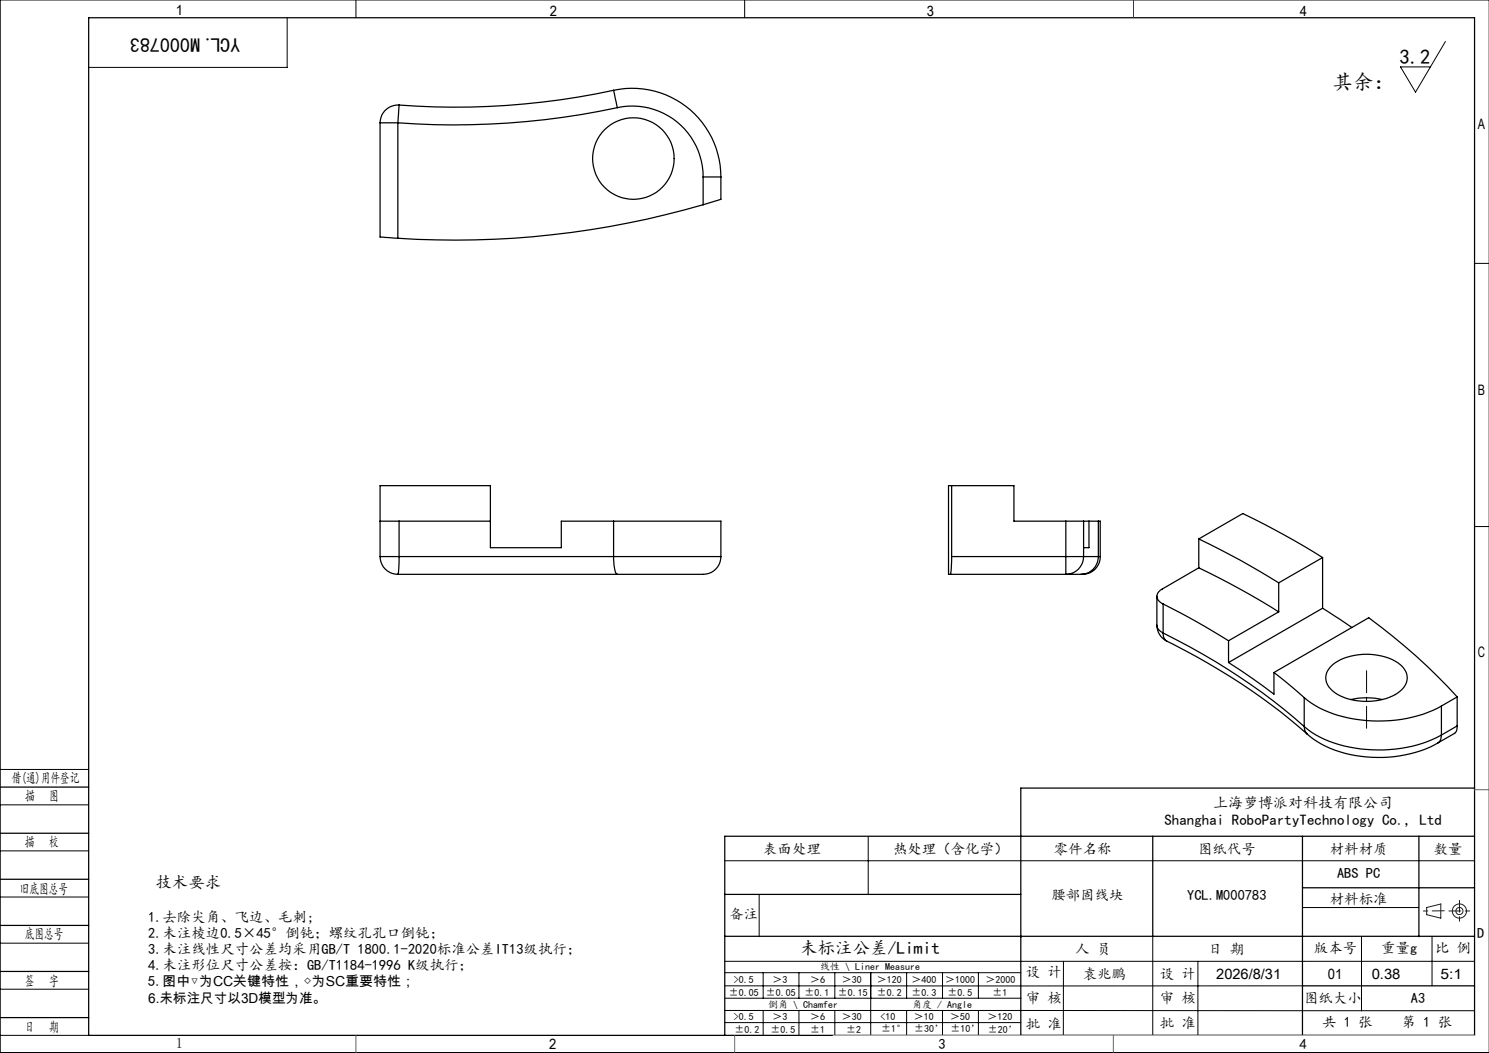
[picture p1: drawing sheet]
<svg xmlns="http://www.w3.org/2000/svg" width="420mm" height="297mm" viewBox="0 0 420 297" stroke-linecap="round" stroke-linejoin="round" font-family="sans-serif">
<g fill="none" stroke="#191924" stroke-width=".28">
<path d="M402.4 256l4-1v4l-4-1z"/>
<circle cx="411.7" cy="257" r="1"/>
<circle cx="411.7" cy="257" r="2"/>
</g>
<g fill="none" stroke="#000" stroke-width=".28">
<path d="M100.4 0v5M210 0v5M420 0h-419.9v297h419.9M81 5v14h-56M407.7 11.7l-8.4 14.3-4.3-7.1h8.5M415.9 74.3h4.1M415.9 148.5h4.1M0 217h25M0 227h25M0 240h25M244.9 236v16.3M0 253h25"/>
<path d="M204.4 242.8h211.5M214.1 252.4v11.8M367.4 256h32.8M0 266h25M0 279h25M204.4 271.1h211.5M204.4 278.1h163M204.4 274.4h83.5M215.3 274.4v7.1M225.4 274.4v7.1M235.5 274.4v7.1M245.6 274.4v17.6"/>
<path d="M255.7 274.4v7.1M265.9 274.4v7.1M276 274.4v7.1M300 271.1l-.1 21M325.2 264.1v27.9M337.9 271.1v20.9M384 264.2v20.9M403.9 264.1v14M0 292h25M204.4 285l211.5 .1M204.4 288.4h83.5M204.5 281.5h83.5"/>
<path d="M215.3 285v7M225.4 285v7M235.5 285v7M255.7 285v7M265.9 285v7M276 285v7M287.9 292h128"/>
</g>
<path d="M385.5 189.2v16.2" fill="none" stroke="#000" stroke-width=".28" stroke-dasharray="30.5 1.3 1.3 1.3" stroke-dashoffset="24.3"/>
<g fill="none" stroke="#000" stroke-width=".35">
<path d="M25 5h390.9v287h-390.9zM107.2 34.6h5M107.2 34.6v32.2l5 .4M112.2 34.6v32.6M112.6 29.6l-.4 5M112.6 29.6a5.1 5.1 0 0 0-5.4 5M173.1 25.5a210.7 210.7 0 0 1-60.5 4.1M173.1 25.5l1 4.9M173.1 25.5a25 25 0 0 1 30.2 24.4M174.1 30.4a218.9 218.9 0 0 1-61.9 4.2M174.1 30.4a20 20 0 0 1 24.2 19.5M198.3 57.7a251.3 251.3 0 0 1-86.1 9.5"/>
<path d="M198.3 49.9h5M198.3 49.9v7.8M203.3 49.9v6.3l-5 1.5M268.4 137h-.9v25h.5M268.4 137v20M268.4 137h17.6v10h14.6M107.2 157h5.4M107.2 147h5.4M107.2 157a5 5 0 0 0 5 5M112.6 157h60.5M112.6 157l-.1 3.5-.3 1.5M112.6 147h25.7"/>
<path d="M112.6 147v10M173.1 157h30.2M173.1 157a9.9 9.9 0 0 0 .9 4.9l.1 .1M173.1 147h30.2v10M173.1 147h-14.8v7.5h-20v-17.5h-31.1v20M173.1 147v10M203.3 157a5.2 5.2 0 0 1-6.3 5h-22.9M268.4 157l-.1 3.9-.3 1.1M268.4 157h32.2M300.6 157v5M300.6 147h5M300.6 157h5"/>
<path d="M300.6 147v10M305.6 157a5 5 0 0 1-5 5M305.6 157h4.2M305.6 147v10M305.6 147h1.6M307.2 147v7.5h-1.6M307.2 147h2.6M309.8 157a4.9 4.9 0 0 1-4.9 5M309.8 147h.5v10M309.8 157h.5M309.8 147v10M310.3 157a5 5 0 0 1-5.4 5"/>
<path d="M338.1 152a218.1 218.1 0 0 1 22.6 12.4M338.1 152l12.5-7.2a232.3 232.3 0 0 1 22.5 12.5M338.1 152v8.2M373.1 157.3l-12.4 7.1M373.1 157.3v14.3M112.2 162h61.9M268 162h32.6M300.6 162h4.3M326.3 176.4a5.1 5.1 0 0 0 2.8 4.4M326.3 176.4l.1 .3a2.71 2.71 0 0 0 1.7 1.8M326.3 168.2v8.2M328.1 178.5a181.7 181.7 0 0 1 39.8 26.4"/>
<path d="M328.1 170.4a221.7 221.7 0 0 1 18.4 10.3M328.1 178.5v.6a2.1 2.1 0 0 0 1 1.7M328.1 170.4v8.1M338.1 160.2a227.5 227.5 0 0 1 22.6 12.4M338.1 160.2l-10.3 6a2.17 2.17 0 0 0-1.5 2.2 2.17 2.17 0 0 0 1.8 2M360.7 172.6l-14.2 8.1M360.7 164.4v8.2M373.1 171.6l8.2 5.4M373.1 171.6l-26.6 15.3M329.1 180.8a179.2 179.2 0 0 1 39.7 26.3M346.5 186.9l6.6 4.3 6.2 4.6v-6.1M346.5 180.7v6.2"/>
<path d="M359.3 189.7l26.8-15.5a165.2 165.2 0 0 1 24.9 22.4M359.3 189.7l8.6 7.1M367.9 196.8a31.4 31.4 0 0 0 19.2 6.5 37.1 37.1 0 0 0 19.5-4.2M367.9 196.8v8.1M375.3 188.1a15.1 15.1 0 0 1 12.4-3.4 11.4 11.4 0 0 1 8.8 4.6 4.6 4.6 0 0 1-2.2 6.1 17.2 17.2 0 0 1-18.4-.5 4.4 4.4 0 0 1-.6-6.8zM381 197.3a20.2 20.2 0 0 1 8.9 0M406.6 199.1v8.2M411 196.6l-4.4 2.5M411 196.6v8.1M367.9 204.9a32 32 0 0 0 20.8 6.6 36 36 0 0 0 17.9-4.2M367.9 204.9a2.74 2.74 0 0 0 .9 2.2M368.8 207.1a31.3 31.3 0 0 0 21.3 6.5 33.9 33.9 0 0 0 15.4-4"/>
<path d="M406.6 207.3l-.1 .6a1.97 1.97 0 0 1-1 1.7M411 204.7l-.1 1.2-.4 .8-5 2.9M411 204.7l-4.4 2.6M0 222h25M0 235h25M325.2 235.9v28.2M367.4 235.9v56.1M400.2 235.9v28.3M415.9 235.9h-211.5v56.1M415.9 222.3h-128v69.7M0 248h25M204.4 252.3h83.5"/>
<path d="M367.4 250.4h48.5M0 261h25M0 274h25M204.4 264.1h211.5M367.4 278.1h48.5M0 287h25"/>
<circle cx="178.6" cy="44.7" r="11.5"/>
</g>
<path d="M407.4 256.9l-5.9 .1M408.7 256.9h6M411.7 253.9v6" fill="none" stroke="#191924" stroke-width=".28" stroke-dasharray="6.3 1.3 1.3 1.3" stroke-dashoffset="3"/>
<path d="M235 292h180.9" fill="none" stroke="#c0c0c0" stroke-width=".28"/>
<path d="M319.7 0v5M415.9 222.7h4.1M100.4 292v5M207.2 292v5M314 292v5" fill="none" stroke="#00f" stroke-width=".28"/>
<path d="M406.4 255h.1" fill="none" stroke="#0ff" stroke-width=".28"/>
<g font-size="5.8">
<text x="394.8" y="18">3.2</text>
<text x="375.8" y="25.2">其余：</text>
</g>
<text font-size="5.6" x="67.7" y="10.6" transform="rotate(-180 67.7 10.6)">YCL.M000783</text>
<text font-size="4.9" x="225.7" y="269">未标注公差/Limit</text>
<text font-size="4.7" x="43.8" y="250.4">技术要求</text>
<g font-size="4.2">
<text x="342.2" y="227.9">上海萝博派对科技有限公司</text>
<text x="328.5" y="232.8">Shanghai RoboPartyTechnology Co., Ltd</text>
</g>
<g font-size="4.1">
<text x="49.6" y="4.3">1</text>
<text x="155.1" y="4.6">2</text>
<text x="261.4" y="4.6">3</text>
<text x="366.6" y="4.6">4</text>
<text x="416.9" y="36.3">A</text>
<text x="416.9" y="111.3">B</text>
<text x="416.9" y="185.3">C</text>
<text x="3.3" y="220.9">借(通)用件登记</text>
<text x="7.1" y="226">描</text>
<text x="13.9" y="226">图</text>
<text x="7" y="238.9">描</text>
<text x="13.8" y="238.9">校</text>
<text x="215.3" y="240.8">表面处理</text>
<text x="251.9" y="240.8">热处理（含化学）</text>
<text x="297.3" y="240.8">零件名称</text>
<text x="337.9" y="240.8">图纸代号</text>
<text x="375.1" y="240.8">材料材质</text>
<text x="404.4" y="240.8">数量</text>
<text x="377.1" y="247.7">ABS PC</text>
<text x="5.6" y="252">旧底图总号</text>
<text x="296.6" y="253.7">腰部固线块</text>
<text x="334.9" y="253.7">YCL.M000783</text>
<text x="375.1" y="254.9">材料标准</text>
<text x="41.8" y="260">1.去除尖角、飞边、毛刺;</text>
<text x="205.7" y="259.3">备注</text>
<text x="7" y="265">底图总号</text>
<text x="41.8" y="264.5">2.未注棱边0.5×45°倒钝；螺纹孔孔口倒钝；</text>
<text x="41.8" y="269">3.未注线性尺寸公差均采用GB/T 1800.1-2020标准公差IT13级执行；</text>
<text x="303.3" y="269">人 员</text>
<text x="340.8" y="269">日 期</text>
<text x="370.6" y="268.7">版本号</text>
<text x="389.6" y="268.7">重量g</text>
<text x="404.8" y="268.7">比 例</text>
<text x="416.7" y="264.6">D</text>
<text x="41.8" y="273.5">4.未注形位尺寸公差按：GB/T1184-1996 K级执行；</text>
<text x="289.3" y="275.5">设 计</text>
<text x="7" y="278">签</text>
<text x="13.8" y="278">字</text>
<text x="41.8" y="278">5.图中▽为CC关键特性，◇为SC重要特性；</text>
<text x="305.4" y="276">袁兆鹏</text>
<text x="327.2" y="276">设 计</text>
<text x="343.1" y="276">2026/8/31</text>
<text x="374.5" y="276">01</text>
<text x="386.9" y="276">0.38</text>
<text x="406.3" y="276">5:1</text>
<text x="289.3" y="283">审 核</text>
<text x="327.2" y="282.9">审 核</text>
<text x="367.8" y="282.9">图纸大小</text>
<text x="397.9" y="283">A3</text>
<text x="7" y="291">日</text>
<text x="13.8" y="291">期</text>
<text x="289.3" y="290.1">批 准</text>
<text x="327.2" y="290">批 准</text>
<text x="373" y="289.8">共 1 张</text>
<text x="395.4" y="289.8">第 1 张</text>
<text x="49.6" y="295.6">1</text>
<text x="154.9" y="296">2</text>
<text x="264.7" y="296">3</text>
<text x="366.6" y="296">4</text>
</g>
<text font-size="3.9" x="41.8" y="282.9">6.未标注尺寸以3D模型为准。</text>
<g font-size="2.8">
<text x="231.3" y="273.6">线性 \ Liner Measure</text>
<text x="205.6" y="280.8">±0.05</text>
<text x="207" y="277.2">&gt;0.5</text>
<text x="216" y="280.8">±0.05</text>
<text x="217.9" y="277.2">＞3</text>
<text x="227" y="280.8">±0.1</text>
<text x="228.5" y="277.2">＞6</text>
<text x="236.3" y="280.8">±0.15</text>
<text x="237.5" y="277.2">＞30</text>
<text x="247.4" y="277.2">＞120</text>
<text x="247.4" y="280.8">±0.2</text>
<text x="257.1" y="277.2">＞400</text>
<text x="257.1" y="280.8">±0.3</text>
<text x="266.6" y="277.2">＞1000</text>
<text x="267.3" y="280.8">±0.5</text>
<text x="278" y="277.2">＞2000</text>
<text x="279.9" y="280.8">±1</text>
<text x="207" y="287.8">&gt;0.5</text>
<text x="216.6" y="284.3">倒角 \ Chamfer</text>
<text x="217.9" y="287.8">＞3</text>
<text x="228.5" y="287.8">＞6</text>
<text x="237.5" y="287.8">＞30</text>
<text x="248.4" y="287.8">&lt;10</text>
<text x="257.3" y="284.3">角度 / Angle</text>
<text x="257.8" y="287.8">＞10</text>
<text x="268" y="287.8">＞50</text>
<text x="278.5" y="287.8">＞120</text>
<text x="207.1" y="291.3">±0.2</text>
<text x="217.3" y="291.3">±0.5</text>
<text x="228.5" y="291.3">±1</text>
<text x="238.7" y="291.3">±2</text>
<text x="248.6" y="291.1">±1°</text>
<text x="257.8" y="291.1">±30’</text>
<text x="268.1" y="291.1">±10’</text>
<text x="278.6" y="291.2">±20’</text>
</g>
</svg>
